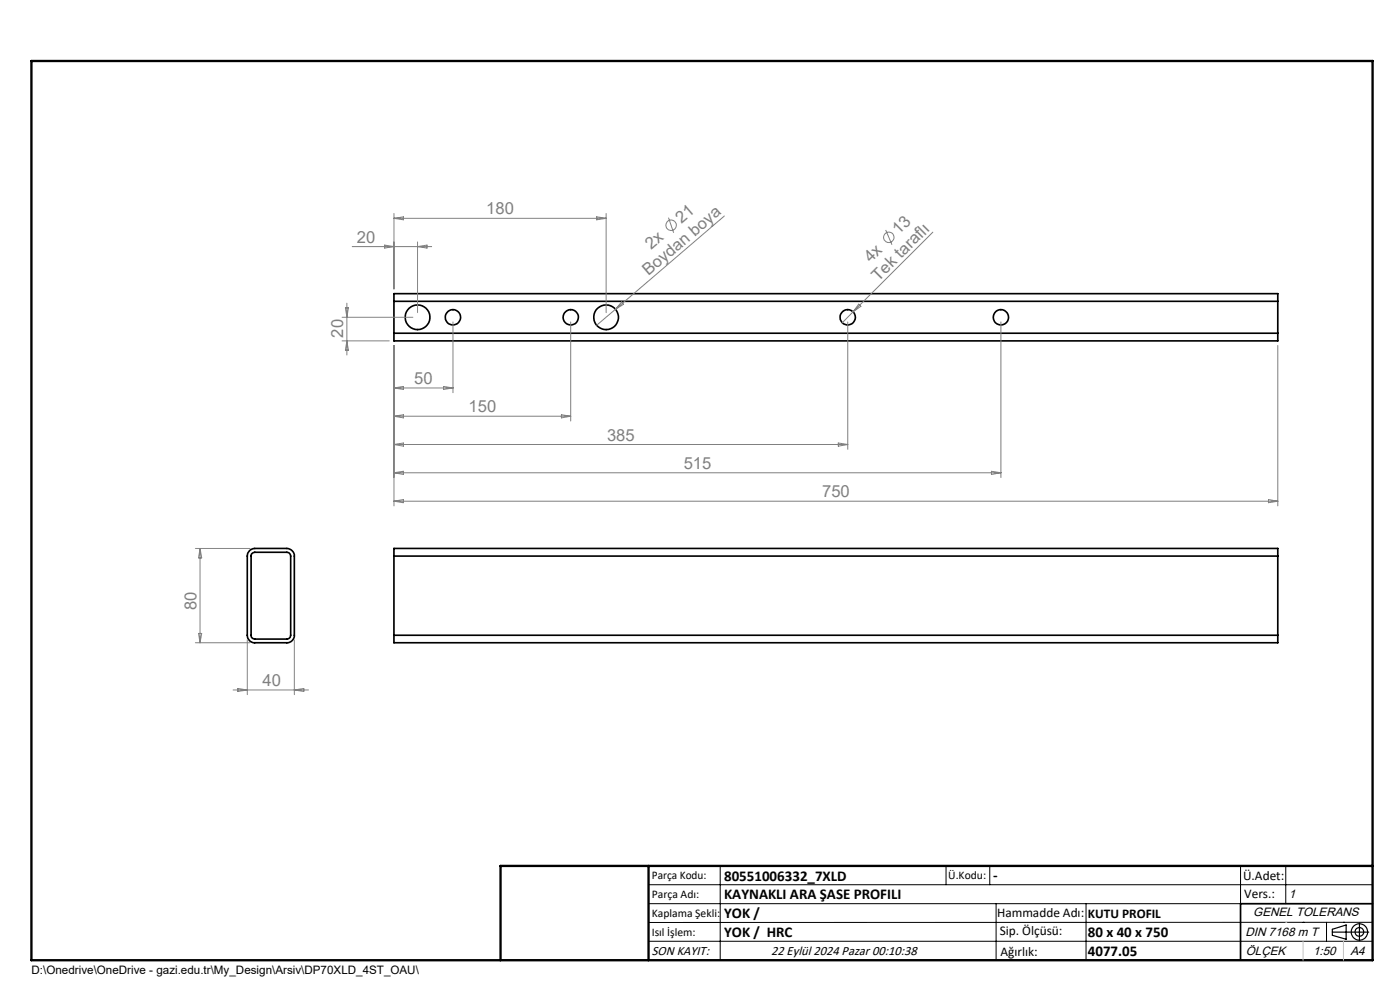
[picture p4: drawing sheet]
<svg xmlns="http://www.w3.org/2000/svg" width="297mm" height="210mm" viewBox="0 0 297 210" stroke-linecap="round" stroke-linejoin="round" font-family="sans-serif">
<g fill="none" stroke="#000" stroke-width=".35">
<path d="M83.6 70.7v1.6h187.5v-1.6M83.6 63.9v-1.6h187.5v1.6M83.6 63.9v6.8M83.6 70.7h187.5M83.6 63.9h187.5M271.1 63.9v6.8M52.9 116.8l.5-.3 .6-.2h6.9a1.63 1.63 0 0 1 1.5 1.7v16.8a1.57 1.57 0 0 1-1.5 1.5h-6.9a1.57 1.57 0 0 1-1.5-1.5v-16.8l.1-.7zM53.4 117.5l.6-.4h6.9a.85 .85 0 0 1 .8 .9v16.8a.85 .85 0 0 1-.8 .8h-6.9a.78 .78 0 0 1-.7-.8zM83.6 118v-1.7h187.5v1.7M83.6 118h187.5M83.6 118v16.8M271.1 118v16.8"/>
<path d="M83.6 134.8v1.5h187.5v-1.5M83.6 134.8h187.5M291.2 191.7h-28v12"/>
<circle cx="88.6" cy="67.3" r="2.62"/>
<circle cx="96.1" cy="67.3" r="1.62"/>
<circle cx="121.1" cy="67.3" r="1.63"/>
<circle cx="128.6" cy="67.3" r="2.62"/>
<circle cx="179.8" cy="67.3" r="1.62"/>
<circle cx="212.3" cy="67.3" r="1.63"/>
</g>
<g fill="none" stroke="#808080" stroke-width=".21">
<path d="M74.7 52.3h16.9M81.6 52l2 .3-2 .3zM83.6 45.3v16M83.6 46.3l2-.3v.6zM83.6 46.3h45M88.6 51.3v15M88.6 52.3l2-.3v.6zM126.6 46l2 .3-2 .3zM128.6 45.3v21M141.8 46.2l1.1 3.2M153.7 45.8l-23.1 19.8M187.9 48.8l1.3 3.1"/>
<path d="M197.9 49.2l-16.9 16.9M72.6 67.3h15M72.6 72.3h10M73.3 65.3h.6l-.3 2zM73.6 64.3v11M73.6 72.3l.3 2h-.6zM83.6 73.3v34M96.1 68.3v15M121.1 68.3v21M130.6 65.6l-4 3.4M131.9 64.1l.4 .4-1.7 1.1zM179.8 68.3v27"/>
<path d="M181 66.1l-2.3 2.4M182.2 64.5l.4 .5-1.6 1.1zM212.3 68.3v33M271.1 73.3v34M83.6 82.3h12.5M83.6 82.3l2-.3v.6zM83.6 88.3l2-.3v.6zM83.6 94.3l2-.3v.6zM83.6 88.3h37.5M83.6 94.3h96.2M94.1 82l2 .3-2 .3zM119.1 88l2 .3-2 .3z"/>
<path d="M177.8 94l2 .3-2 .3zM210.3 100l2 .3-2 .3zM41.5 116.3h11.6M42.4 116.3v20M42.4 116.3l.4 2h-.7zM83.6 100.3l2-.3v.6zM83.6 106.3l2-.3v.6zM83.6 100.3h128.7M83.6 106.3h187.5M269.1 106l2 .3-2 .3zM41.5 136.3h11.6M42.1 134.4h.7l-.4 1.9z"/>
<path d="M52.5 135.7v11.6M62.4 135.7v11.6M49.5 146.4h15.9M50.4 146l2.1 .4-2.1 .3zM62.4 146.4l2.1-.4v.7z"/>
<circle cx="142.4" cy="47.8" r="1.1"/>
<circle cx="188.6" cy="50.3" r="1.1"/>
</g>
<g fill="none" stroke="#000" stroke-width=".25">
<path d="M282.6 197.7h7.8M282.6 197.1l3-.9v3l-3-.8zM288.4 195.8v3.8M106.2 203.7h185"/>
<circle cx="288.4" cy="197.7" r="1.74"/>
<circle cx="288.4" cy="197.7" r=".93"/>
</g>
<g fill="none" stroke="#000" stroke-width=".21">
<path d="M137.6 187.7h153.6M137.6 191.7h153.6M137.6 199.7h153.6M152.8 183.7v20M200.7 183.7v4M210 183.7v4M211.3 191.7v12M230.4 191.7v12M263.2 183.7v20M272.8 183.7v8M276.4 195.6h.1M281.4 195.6v4.1"/>
<path d="M285 195.6h.1M291.2 195.6l-153.6 .1"/>
</g>
<path d="M6.7 12.9h284.5v190.8h-284.5zM137.6 183.7v20M291.2 183.7h-185v20" fill="none" stroke="#000" stroke-width=".5"/>
<path d="M276.4 199.7v4M285 199.7v4" fill="none" stroke="#c0c0c0" stroke-width=".21"/>
<path d="M272.8 195.6h.1" fill="none" stroke="#c0c0c0" stroke-width=".25"/>
<g font-size="3.5" fill="#808080">
<text x="103.2" y="45.5">180</text>
<text x="144.5" y="47.5" transform="rotate(-41 144.5 47.5)">21</text>
<text x="75.7" y="51.5">20</text>
<text x="138.1" y="53" transform="rotate(-41 138.1 53)">2x</text>
<text x="190.7" y="49.9" transform="rotate(-45 190.7 49.9)">13</text>
<text x="137.6" y="58.6" transform="rotate(-41 137.6 58.6)">Boydan boya</text>
<text x="184.7" y="55.8" transform="rotate(-45 184.7 55.8)">4x</text>
<text x="186.3" y="59.8" transform="rotate(-45 186.3 59.8)">Tek taraflı</text>
<text x="72.8" y="71.6" transform="rotate(-90 72.8 71.6)">20</text>
<text x="87.9" y="81.5">50</text>
<text x="99.4" y="87.5">150</text>
<text x="128.8" y="93.5">385</text>
<text x="145" y="99.5">515</text>
<text x="174.4" y="105.5">750</text>
<text x="41.7" y="129.4" transform="rotate(-90 41.7 129.4)">80</text>
<text x="55.7" y="145.5">40</text>
</g>
<g font-size="3.2">
<text x="153.6" y="186.8">80551006332_7XLD</text>
<text x="153.6" y="190.8">KAYNAKLI ARA ŞASE PROFILI</text>
<text x="210.7" y="186.6">-</text>
<text x="153.6" y="194.8">YOK /</text>
<text x="153.6" y="198.8">YOK / HRC</text>
<text x="230.8" y="198.7">80 x 40 x 750</text>
<text x="230.8" y="202.8">4077.05</text>
</g>
<g font-size="2.8">
<text x="263.7" y="186.7">Ü.Adet:</text>
<text x="263.9" y="190.5">Vers.:</text>
<text x="211.5" y="194.5">Hammadde Adı:</text>
<text x="230.8" y="194.7">KUTU PROFIL</text>
<text x="138.3" y="202.6">SON KAYIT:</text>
<text x="163.6" y="202.6">22 Eylül 2024 Pazar 00:10:38</text>
<text x="212.1" y="198.4">Sip. Ölçüsü:</text>
<text x="212.2" y="202.7">Ağırlık:</text>
</g>
<g font-size="2.6">
<text x="273.4" y="190.4">1</text>
<text x="265.9" y="194.4">GENEL TOLERANS</text>
<text x="264.2" y="198.5">DIN 7168 m T</text>
<text x="264.3" y="202.6">ÖLÇEK</text>
<text x="278.5" y="202.6">1:50</text>
<text x="286.5" y="202.6">A4</text>
</g>
<g font-size="2.5">
<text x="138.3" y="186.4">Parça Kodu:</text>
<text x="138.3" y="190.5">Parça Adı:</text>
<text x="201.2" y="186.5">Ü.Kodu:</text>
<text x="138.3" y="194.5">Kaplama Şekli:</text>
<text x="138.3" y="198.6">Isıl İşlem:</text>
<text x="6.7" y="206.7">D:\Onedrive\OneDrive - gazi.edu.tr\My_Design\Arsiv\DP70XLD_4ST_OAU\</text>
</g>
</svg>
